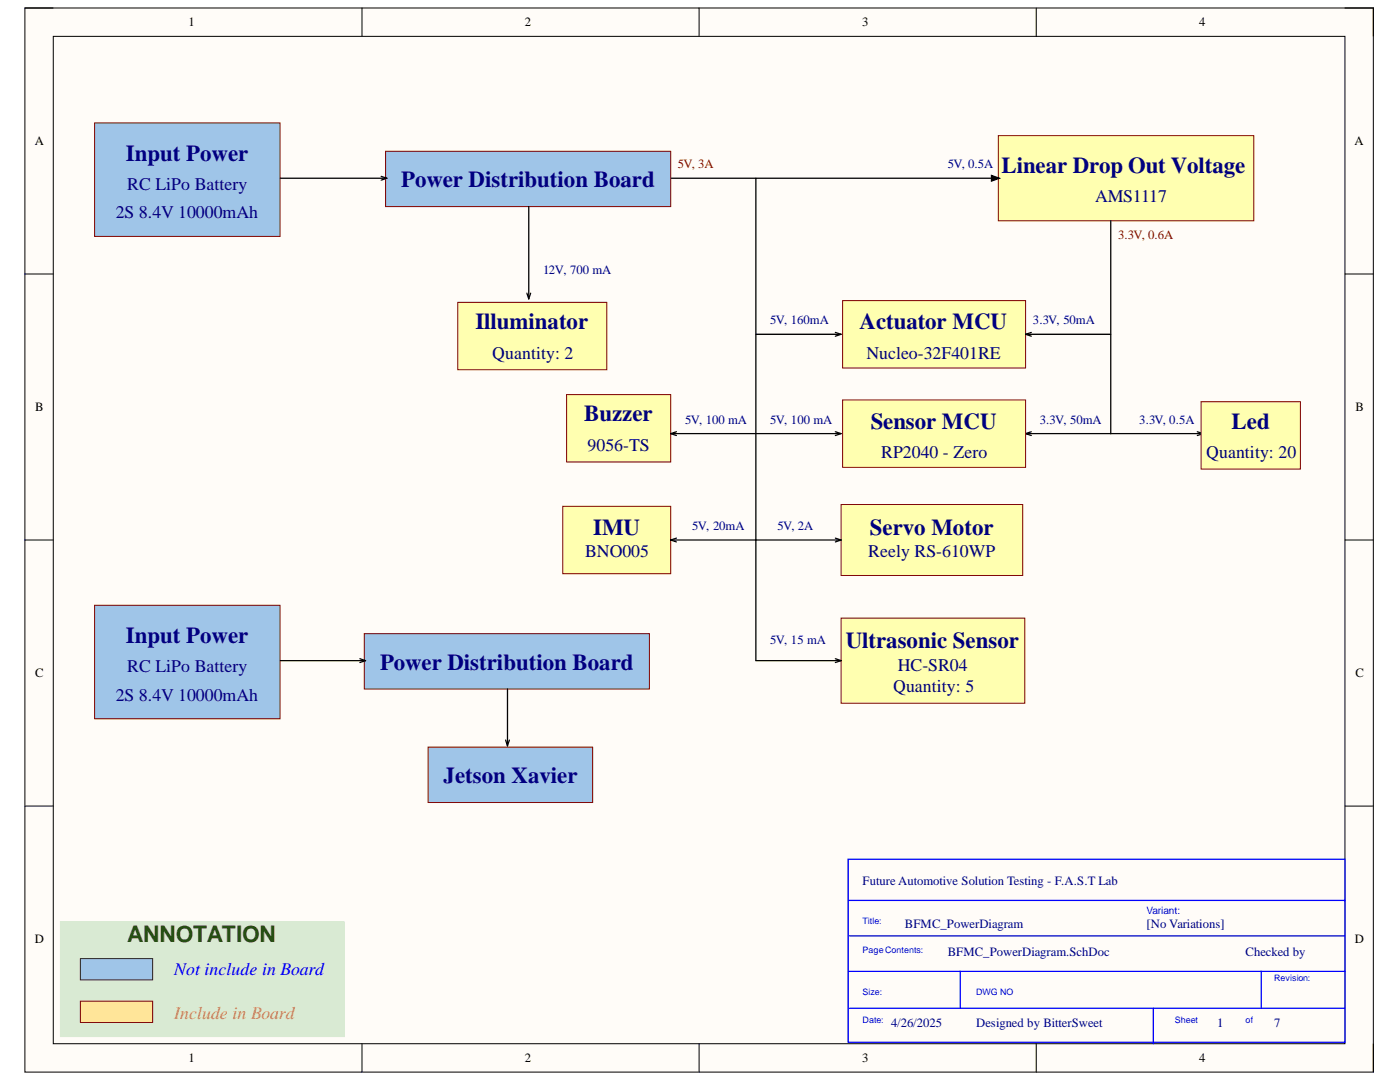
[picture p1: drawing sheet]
<svg xmlns="http://www.w3.org/2000/svg" width="279mm" height="216mm" viewBox="0 0 279 216" stroke-linecap="round" stroke-linejoin="round" font-family="sans-serif">
<path d="M5 1.6h269.1v212.3h-269.1z" fill-rule="evenodd" fill="#fffcf8"/>
<path d="M5 1.6h269.1v212.3h-269.1z" fill="none" stroke="#000" stroke-width=".2"/>
<path d="M10.6 7.3h257.8v201h-257.8z" fill-rule="evenodd" fill="#fffcf8"/>
<g fill="none" stroke="#000" stroke-width=".2">
<path d="M5 1.6h5.6M10.6 7.3h257.8v201h-257.8zM72.2 1.6v5.7M139.5 1.6v5.7M206.8 1.6v5.7M268.4 1.6h5.7v5.7M5 54.7h5.6M268.4 54.7h5.7M5 107.8h5.6M268.4 107.8h5.7M5 160.8h5.6M268.4 160.8h5.7"/>
<path d="M72.2 208.3v5.6M139.5 208.3v5.6M206.8 208.3v5.6M274.1 208.3v5.6"/>
</g>
<path d="M18.9 24.5h37v22.7h-37z" fill-rule="evenodd" fill="#9fc5e8"/>
<path d="M18.9 24.5h37v22.7h-37z" fill="none" stroke="#800000" stroke-width=".2"/>
<path d="M168.2 60h36.5v13.4h-36.5z" fill-rule="evenodd" fill="#ffffb0"/>
<path d="M168.2 60h36.5v13.4h-36.5z" fill="none" stroke="#800000" stroke-width=".2"/>
<path d="M199.2 27.1h51v17h-51z" fill-rule="evenodd" fill="#ffffb0"/>
<path d="M199.2 27.1h51v17h-51z" fill="none" stroke="#800000" stroke-width=".2"/>
<path d="M133.9 35.6h65.1M197.9 35l1.5 .6-1.5 .5z" fill="none" stroke="#000" stroke-width=".25"/>
<path d="M197.9 35l1.5 .6-1.5 .5z" fill="#000"/>
<path d="M112.3 101h21.6v13.5h-21.6z" fill-rule="evenodd" fill="#ffffb0"/>
<path d="M112.3 101h21.6v13.5h-21.6z" fill="none" stroke="#800000" stroke-width=".2"/>
<path d="M167.9 100.7h36.2v14.1h-36.2z" fill-rule="evenodd" fill="#ffffb0"/>
<path d="M167.9 100.7h36.2v14.1h-36.2z" fill="none" stroke="#800000" stroke-width=".2"/>
<path d="M91.4 60.3h29.7v13.5h-29.7z" fill-rule="evenodd" fill="#ffffb0"/>
<path d="M91.4 60.3h29.7v13.5h-29.7z" fill="none" stroke="#800000" stroke-width=".2"/>
<g fill="none" stroke="#000" stroke-width=".25">
<path d="M150.9 35.6v72.2h16.9M221.7 44.1v42.4M150.9 66.7h16.9M166.7 66.3l1.1 .4M167.8 66.7l-1.1 .4M204.7 66.7h17M204.7 66.7l1.1 .4M205.8 66.3l-1.1 .4M150.9 86.5h16.9M166.7 86.1l1.1 .4M167.8 86.5l-1.1 .4M204.7 86.5h35.4"/>
<path d="M204.7 86.5l1.1 .4M205.8 86.2l-1.1 .3M238.9 86.2l1.2 .3M240.1 86.5l-1.2 .4M166.7 107.4l1.1 .4M167.8 107.8l-1.1 .3"/>
</g>
<path d="M169.3 171.5h99.1v36.5h-99.1zM169.3 179.7h99.1M169.3 193.8h99.1M169.5 186.7h98.9M191.6 193.8v7.4M251.7 193.8v7.4M169.5 201.2h98.9M230.2 201.2v7.1" fill="none" stroke="#00f" stroke-width=".25"/>
<path d="M167.9 123.3h36.6v17h-36.6z" fill-rule="evenodd" fill="#ffffb0"/>
<path d="M167.9 123.3h36.6v17h-36.6z" fill="none" stroke="#800000" stroke-width=".2"/>
<path d="M76.9 30.2h57v11h-57z" fill-rule="evenodd" fill="#9fc5e8"/>
<path d="M76.9 30.2h57v11h-57z" fill="none" stroke="#800000" stroke-width=".2"/>
<path d="M18.9 120.8h37v22.6h-37z" fill-rule="evenodd" fill="#9fc5e8"/>
<path d="M18.9 120.8h37v22.6h-37z" fill="none" stroke="#800000" stroke-width=".2"/>
<path d="M72.7 126.4h56.9v11.1h-56.9z" fill-rule="evenodd" fill="#9fc5e8"/>
<path d="M72.7 126.4h56.9v11.1h-56.9z" fill="none" stroke="#800000" stroke-width=".2"/>
<path d="M168.2 79.8h36.5v13.5h-36.5z" fill-rule="evenodd" fill="#ffffb0"/>
<path d="M168.2 79.8h36.5v13.5h-36.5z" fill="none" stroke="#800000" stroke-width=".2"/>
<path d="M113.1 78.7h20.8v13.5h-20.8z" fill-rule="evenodd" fill="#ffffb0"/>
<path d="M113.1 78.7h20.8v13.5h-20.8z" fill="none" stroke="#800000" stroke-width=".2"/>
<path d="M239.7 80.2h19.8v13.4h-19.8z" fill-rule="evenodd" fill="#ffffb0"/>
<path d="M239.7 80.2h19.8v13.4h-19.8z" fill="none" stroke="#800000" stroke-width=".2"/>
<path d="M105.2 58.5l.3 1.1M105.5 41.2v18.4M105.9 58.5l-.4 1.1M133.9 86.5h17M133.9 86.5l1.1 .4M135 86.1l-1.1 .4M133.9 107.8h17v24h16.9M133.9 107.8l1.1 .3M135 107.4l-1.1 .4M166.7 131.4l1.1 .4M167.8 131.8l-1.1 .4" fill="none" stroke="#000" stroke-width=".25"/>
<path d="M85.4 149.1h32.9v11h-32.9z" fill-rule="evenodd" fill="#9fc5e8"/>
<path d="M85.4 149.1h32.9v11h-32.9z" fill="none" stroke="#800000" stroke-width=".2"/>
<path d="M12 183.9h56.7v22.9h-56.7z" fill-rule="evenodd" fill="#d9ead3"/>
<path d="M12 183.9h56.7v22.9h-56.7z" fill="none" stroke="#d9ead3" stroke-width=".2"/>
<path d="M16 199.8h14.5v4.2h-14.5z" fill-rule="evenodd" fill="#ffe599"/>
<path d="M16 199.8h14.5v4.2h-14.5z" fill="none" stroke="#800000" stroke-width=".2"/>
<path d="M16 191.3h14.5v4.2h-14.5z" fill-rule="evenodd" fill="#9fc5e8"/>
<path d="M16 191.3h14.5v4.2h-14.5z" fill="none" stroke="#4c1130" stroke-width=".2"/>
<path d="M56 35.6h21.2M76.1 35.2l1.1 .4M77.2 35.6l-1.1 .3M56 131.8h17M71.8 131.4l1.2 .4M73 131.8l-1.2 .4M101.3 137.5v11.3M100.9 147.7l.4 1.1M101.7 147.7l-.4 1.1" fill="none" stroke="#000" stroke-width=".25"/>
<g font-size="4.6" fill="#000080">
<text x="25.1" y="32">Input Power</text>
<text x="199.9" y="34.6">Linear Drop Out Voltage</text>
<text x="80.1" y="37.4">Power Distribution Board</text>
<text x="94.9" y="65.7">Illuminator</text>
<text x="171.6" y="65.7">Actuator MCU</text>
<text x="116.6" y="84.1">Buzzer</text>
<text x="173.8" y="85.5">Sensor MCU</text>
<text x="245.8" y="85.5">Led</text>
<text x="118.4" y="106.7">IMU</text>
<text x="173.6" y="106.7">Servo Motor</text>
<text x="25.1" y="128.3">Input Power</text>
<text x="168.8" y="129.4">Ultrasonic Sensor</text>
<text x="75.8" y="133.6">Power Distribution Board</text>
<text x="88.5" y="156.3">Jetson Xavier</text>
</g>
<text font-size="4.6" fill="#274e13" x="25.4" y="188">ANNOTATION</text>
<g font-size="3.5" fill="#000080">
<text x="25.4" y="37.9">RC LiPo Battery</text>
<text x="218.6" y="40.4">AMS1117</text>
<text x="23.1" y="43.5">2S 8.4V 10000mAh</text>
<text x="98.3" y="71.6">Quantity: 2</text>
<text x="172.9" y="71.6">Nucleo-32F401RE</text>
<text x="117.3" y="90">9056-TS</text>
<text x="175.9" y="91.4">RP2040 - Zero</text>
<text x="240.7" y="91.4">Quantity: 20</text>
<text x="116.8" y="111.2">BNO005</text>
<text x="173.3" y="111.2">Reely RS-610WP</text>
<text x="25.4" y="134.1">RC LiPo Battery</text>
<text x="179.2" y="133.9">HC-SR04</text>
<text x="23.1" y="139.8">2S 8.4V 10000mAh</text>
<text x="178.2" y="138.1">Quantity: 5</text>
</g>
<text font-size="3.5" fill="#00f" x="34.8" y="194.5">Not include in Board</text>
<text font-size="3.5" fill="#e69138" x="34.8" y="203.2">Include in Board</text>
<g font-size="2.5">
<text x="37.6" y="5.2">1</text>
<text x="104.8" y="5.2">2</text>
<text x="172.1" y="5.2">3</text>
<text x="239.3" y="5.2">4</text>
<text x="6.9" y="29">A</text>
<text x="270.3" y="29">A</text>
<text x="7" y="82.1">B</text>
<text x="270.5" y="82.1">B</text>
<text x="7" y="135.1">C</text>
<text x="270.5" y="135.1">C</text>
<text x="6.9" y="188.2">D</text>
<text x="270.4" y="188.2">D</text>
<text x="37.6" y="211.9">1</text>
<text x="104.8" y="211.9">2</text>
<text x="172.1" y="211.9">3</text>
<text x="239.3" y="211.9">4</text>
</g>
<g font-size="2.5" fill="#900">
<text x="135.3" y="33.6">5V, 3A</text>
<text x="223.1" y="47.8">3.3V, 0.6A</text>
</g>
<g font-size="2.5" fill="#000080">
<text x="189.2" y="33.6">5V, 0.5A</text>
<text x="108.4" y="54.8">12V, 700 mA</text>
<text x="153.7" y="64.7">5V, 160mA</text>
<text x="206.1" y="64.7">3.3V, 50mA</text>
<text x="136.7" y="84.5">5V, 100 mA</text>
<text x="153.7" y="84.5">5V, 100 mA</text>
<text x="207.5" y="84.5">3.3V, 50mA</text>
<text x="227.4" y="84.5">3.3V, 0.5A</text>
<text x="138.2" y="105.8">5V, 20mA</text>
<text x="155.2" y="105.8">5V, 2A</text>
<text x="153.7" y="128.5">5V, 15 mA</text>
<text x="172.2" y="176.5">Future Automotive Solution Testing - F.A.S.T Lab</text>
<text x="180.6" y="185.1">BFMC_PowerDiagram</text>
<text x="228.8" y="185.1">[No Variations]</text>
<text x="189.2" y="190.7">BFMC_PowerDiagram.SchDoc</text>
<text x="248.6" y="190.7">Checked by</text>
<text x="177.8" y="204.9">4/26/2025</text>
<text x="194.8" y="204.9">Designed by BitterSweet</text>
<text x="242.9" y="204.9">1</text>
<text x="254.3" y="204.9">7</text>
</g>
<text font-size="2" fill="#00f" x="228.8" y="182.3">Variant:</text>
<g font-size="1.8" fill="#00f">
<text x="172.2" y="184.4">Title:</text>
<text x="172.2" y="190.1">PageContents:</text>
<text x="254.3" y="195.7">Revision:</text>
<text x="172.2" y="198.5">Size:</text>
<text x="194.8" y="198.5">DWG NO</text>
<text x="172.2" y="204.2">Date:</text>
<text x="234.5" y="204.2">Sheet</text>
<text x="248.6" y="204.2">of</text>
</g>
</svg>
